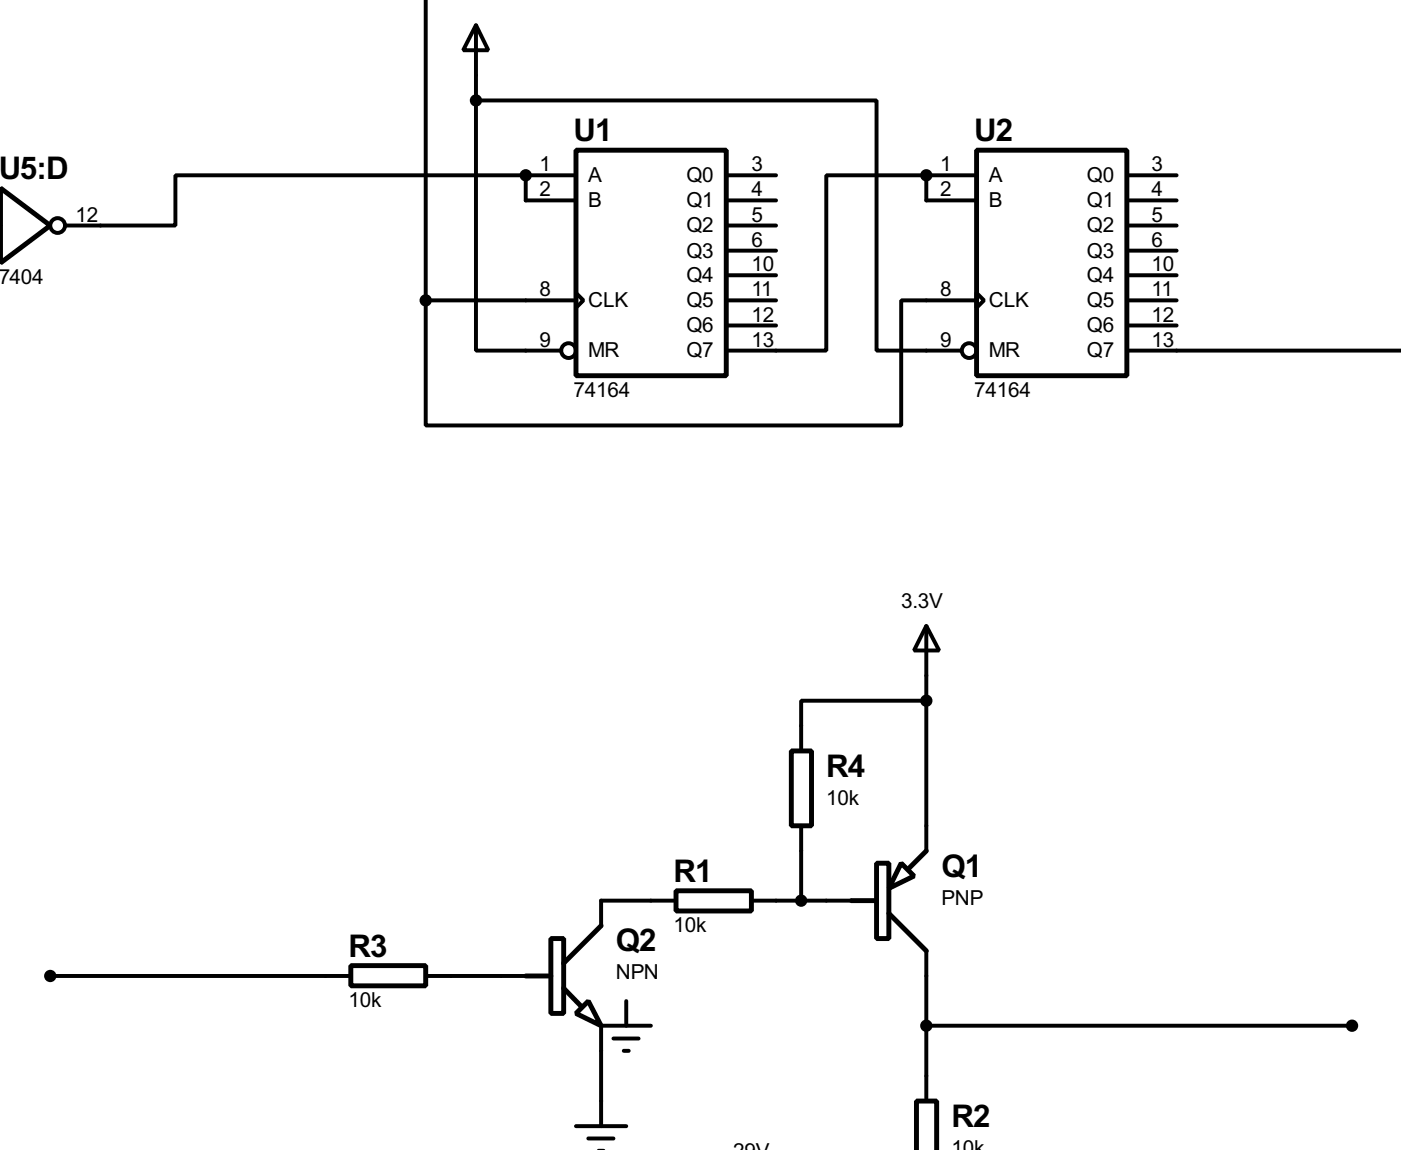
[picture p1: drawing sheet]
<svg xmlns="http://www.w3.org/2000/svg" width="142mm" height="117mm" viewBox="0 0 142 117" stroke-linecap="round" stroke-linejoin="round" font-family="sans-serif">
<g fill="none" stroke="#000" stroke-width=".4">
<path d="M43.2 -.1v30.6M48.3 2.6l1.3 2.5h-2.6zM48.3 10.2h40.7v25.4h8.6M48.3 10.2v25.4h8.7M48.3 2.6v7.6M53.4 17.8h-35.6v5.1h-11.1M53.4 17.8v2.6h5.1M53.4 17.8h5.1M73.7 17.8h5.1M94 17.8h-10.1v17.8h-10.2M94 17.8v2.6h5.1M94 17.8h5.1"/>
<path d="M114.4 17.8h5M0 22.9h.1M43.2 30.5v12.7h48.3v-12.7h7.6M43.2 30.5h15.3M58.5 29.8l.7 .7-.7 .8zM73.7 30.5h5.1M73.7 20.4h5.1M73.7 22.9h5.1M73.7 25.5h5.1M73.7 28h5.1M73.7 33.1h5.1M99.1 29.8l.8 .7-.8 .8z"/>
<path d="M114.4 30.5h5M114.4 35.6h27.8M114.4 20.4h5M114.4 22.9h5M114.4 25.5h5M114.4 28h5M114.4 33.1h5M94 63.6l1.3 2.5h-2.5zM94 71.2h-12.7v5.1M94 63.6v22.8M5.1 99.1h30.5M43.2 99.1h10.2"/>
<path d="M68.6 91.5h-7.6v2.5M76.3 91.5h10.1M81.3 83.9v7.6M94 96.6v15.2M58.5 114.4h5.1M59.7 115.6h2.6M62.3 105.5h2.5M63.3 106.7h.5M63.6 101.7v2.5M66.1 104.2h-5.1v10.2M94 104.2h43.2"/>
<circle cx="5.8" cy="22.9" r=".75"/>
<circle cx="57.7" cy="35.6" r=".75"/>
<circle cx="98.3" cy="35.6" r=".75"/>
</g>
<g fill="#000">
<circle cx="53.4" cy="17.8" r=".2"/>
<circle cx="94" cy="17.8" r=".2"/>
</g>
<g fill="none" stroke="#000" stroke-width=".5">
<path d="M.1 19.1l5 3.8-5 3.8zM58.5 15.3h15.2v22.9h-15.2zM99.1 15.3h15.3v22.9h-15.3zM80.3 76.3h2.1v7.6h-2.1zM35.6 98.1h7.6v2h-7.6zM53.4 99.1h2.5M55.9 95.3h1.3v7.6h-1.3zM61 94l-3.8 3.8M68.6 90.5h7.7v2h-7.7zM86.4 91.5h2.6M89 87.7h1.2v7.6h-1.2zM90.2 92.8l3.8 3.8"/>
<path d="M91.5 87.7l1.3 1.3-2.6 1.2zM94 86.4l-1.7 1.8M57.2 100.4l1.8 1.8M58.5 102.9l1.2-1.2 1.3 2.5zM93 116.8v-5h2.1v5"/>
</g>
<g fill="#000" stroke="#000" stroke-width=".25">
<circle cx="48.3" cy="10.2" r=".5"/>
<circle cx="53.3" cy="17.8" r=".5"/>
<circle cx="94" cy="17.8" r=".5"/>
<circle cx="43.2" cy="30.5" r=".5"/>
<circle cx="94" cy="71.2" r=".5"/>
<circle cx="5.1" cy="99.1" r=".5"/>
<circle cx="81.3" cy="91.5" r=".5"/>
<circle cx="94" cy="104.2" r=".5"/>
<circle cx="137.2" cy="104.2" r=".5"/>
</g>
<g font-size="3.6">
<text x="58.2" y="14.3">U1</text>
<text x="98.9" y="14.3">U2</text>
<text x="-.2" y="18.2">U5:D</text>
<text x="83.9" y="78.9">R4</text>
<text x="68.4" y="89.6">R1</text>
<text x="95.6" y="89">Q1</text>
<text x="35.4" y="97.2">R3</text>
<text x="62.5" y="96.6">Q2</text>
<text x="96.6" y="114.4">R2</text>
</g>
<g font-size="2.4">
<text x="54.8" y="17.4">1</text>
<text x="76.3" y="17.4">3</text>
<text x="95.4" y="17.4">1</text>
<text x="116.9" y="17.4">3</text>
<text x="7.7" y="22.5">12</text>
<text x="54.8" y="19.9">2</text>
<text x="59.7" y="18.5">A</text>
<text x="59.7" y="21">B</text>
<text x="69.7" y="18.5">Q0</text>
<text x="69.7" y="21">Q1</text>
<text x="69.7" y="23.6">Q2</text>
<text x="76.3" y="19.9">4</text>
<text x="76.3" y="22.5">5</text>
<text x="95.4" y="19.9">2</text>
<text x="100.4" y="18.5">A</text>
<text x="100.4" y="21">B</text>
<text x="110.3" y="18.5">Q0</text>
<text x="110.3" y="21">Q1</text>
<text x="110.3" y="23.6">Q2</text>
<text x="116.9" y="19.9">4</text>
<text x="116.9" y="22.5">5</text>
<text x="-.2" y="28.9">7404</text>
<text x="69.7" y="26.1">Q3</text>
<text x="69.7" y="28.7">Q4</text>
<text x="76.3" y="25">6</text>
<text x="76.3" y="27.5">10</text>
<text x="110.3" y="26.1">Q3</text>
<text x="110.3" y="28.7">Q4</text>
<text x="116.9" y="25">6</text>
<text x="116.9" y="27.5">10</text>
<text x="54.8" y="30.1">8</text>
<text x="54.8" y="35.2">9</text>
<text x="59.7" y="31.2">CLK</text>
<text x="69.7" y="31.2">Q5</text>
<text x="69.7" y="33.8">Q6</text>
<text x="76.3" y="30.1">11</text>
<text x="76.3" y="32.6">12</text>
<text x="76.3" y="35.2">13</text>
<text x="95.4" y="30.1">8</text>
<text x="95.4" y="35.2">9</text>
<text x="100.4" y="31.2">CLK</text>
<text x="110.3" y="31.2">Q5</text>
<text x="110.3" y="33.8">Q6</text>
<text x="116.9" y="30.1">11</text>
<text x="116.9" y="32.6">12</text>
<text x="116.9" y="35.2">13</text>
<text x="58.2" y="40.3">74164</text>
<text x="59.7" y="36.3">MR</text>
<text x="69.7" y="36.3">Q7</text>
<text x="98.9" y="40.3">74164</text>
<text x="100.4" y="36.3">MR</text>
<text x="110.3" y="36.3">Q7</text>
<text x="91.5" y="61.7">3.3V</text>
<text x="83.9" y="81.7">10k</text>
<text x="68.4" y="94.7">10k</text>
<text x="95.6" y="91.9">PNP</text>
<text x="62.5" y="99.5">NPN</text>
<text x="35.4" y="102.3">10k</text>
<text x="73.7" y="117.6">-29V</text>
<text x="96.6" y="117.3">10k</text>
</g>
</svg>
